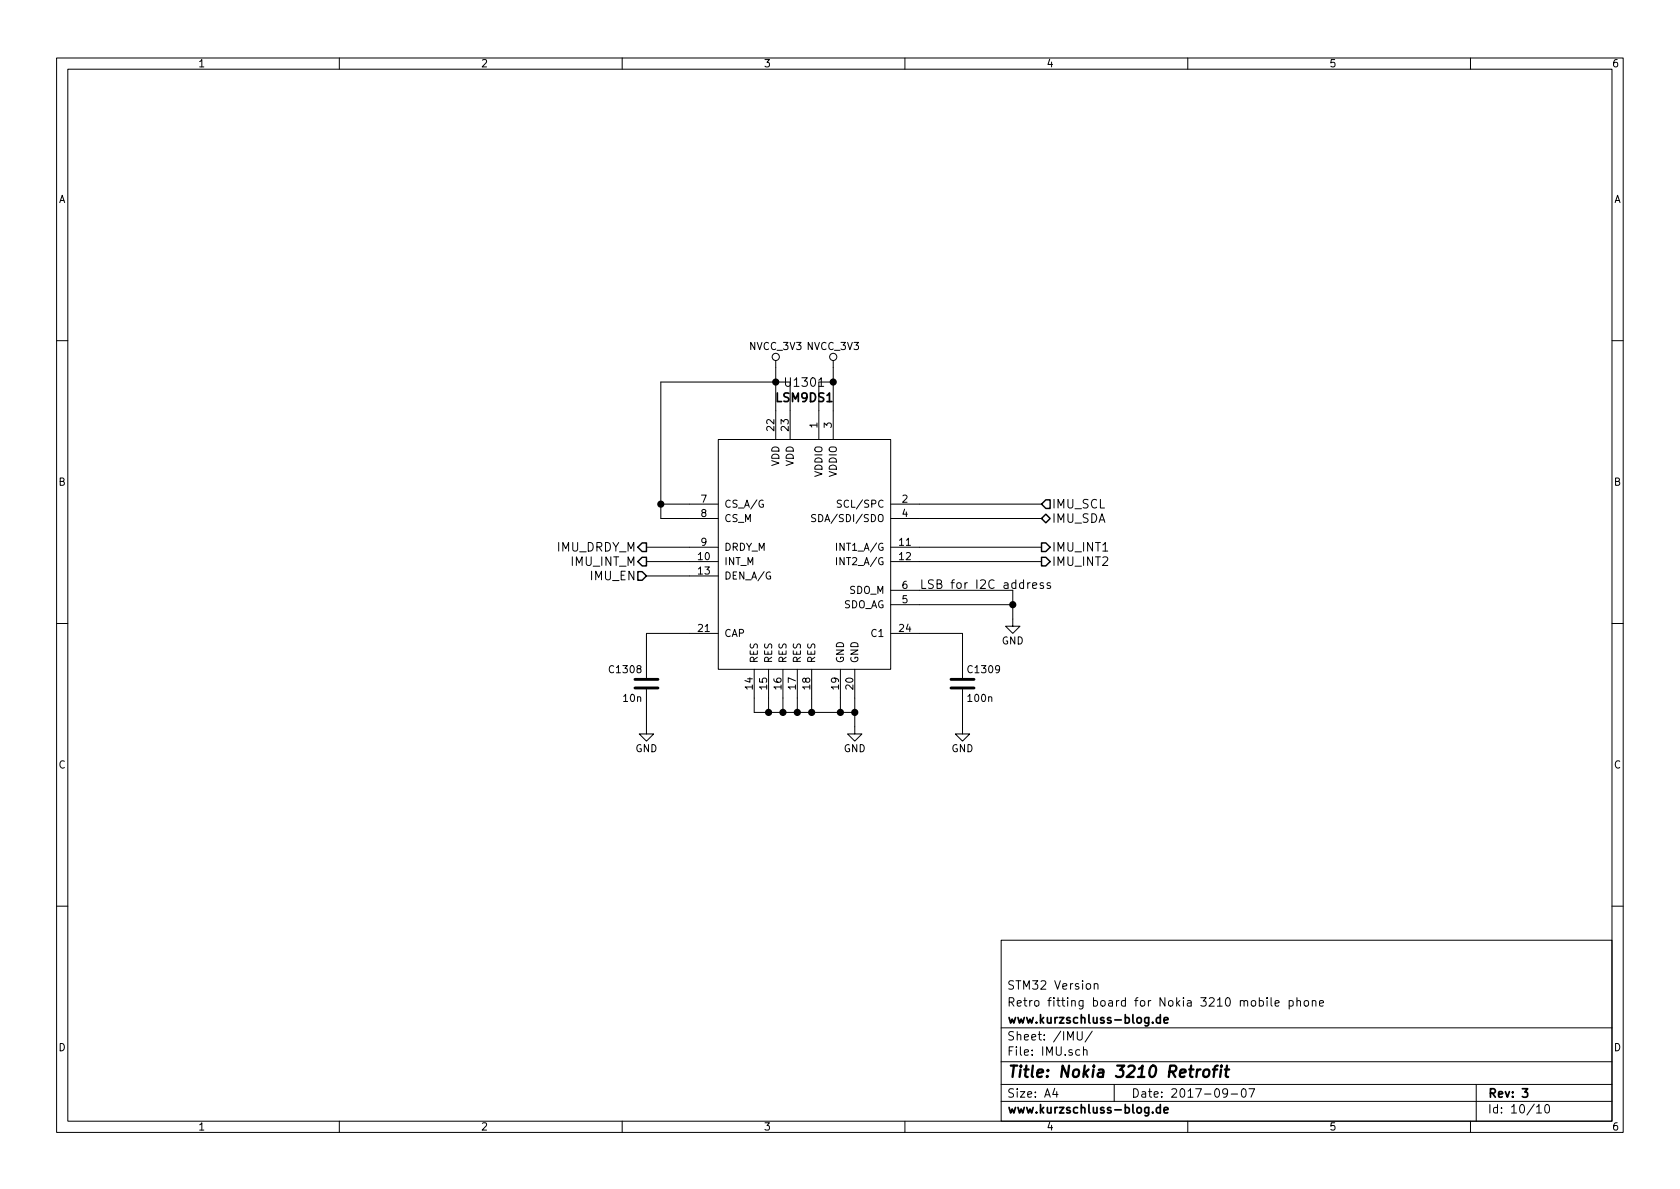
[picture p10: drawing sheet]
EESchema Schematic File Version 2
LIBS:3210retro-rescue
LIBS:a7
LIBS:ft232rl
LIBS:max1555
LIBS:tps61045
LIBS:tps62172
LIBS:mma8451q
LIBS:STM32F439NIH6
LIBS:ESP8266
LIBS:S29GL128S
LIBS:IS42S16400J
LIBS:micro_sd
LIBS:h144tc215a
LIBS:WL1807MODGIMOCT
LIBS:tp
LIBS:w3006
LIBS:tps61046
LIBS:mp34dt01tr
LIBS:drv8601
LIBS:lm4930
LIBS:ts5a22366
LIBS:tps61041dbv
LIBS:IMX7D
LIBS:ip4292cz10-tbr
LIBS:mcimx7d7dvm10sc
LIBS:pf3000
LIBS:voltages
LIBS:emif06-msd02c3
LIBS:mtfc8gacaeam-1m_wt
LIBS:sn74avc2t244
LIBS:lsm9ds1
LIBS:WM8960CGEFL
LIBS:tps61021a
LIBS:bq24400
LIBS:power
LIBS:device
LIBS:transistors
LIBS:conn
LIBS:linear
LIBS:regul
LIBS:74xx
LIBS:cmos4000
LIBS:adc-dac
LIBS:memory
LIBS:xilinx
LIBS:microcontrollers
LIBS:dsp
LIBS:microchip
LIBS:analog_switches
LIBS:motorola
LIBS:texas
LIBS:intel
LIBS:audio
LIBS:interface
LIBS:digital-audio
LIBS:philips
LIBS:display
LIBS:cypress
LIBS:siliconi
LIBS:opto
LIBS:atmel
LIBS:contrib
LIBS:valves
LIBS:stm32
LIBS:tps62742
LIBS:WM8994ECS
LIBS:tlv320adc3101
LIBS:tlv320dac3100
LIBS:3210retro-cache
EELAYER 26 0
EELAYER END
$Descr A4 11693 8268
encoding utf-8
Sheet 10 10
Title "Nokia 3210 Retrofit"
Date "2017-09-07"
Rev "3"
Comp "www.kurzschluss-blog.de"
Comment1 "Retro fitting board for Nokia 3210 mobile phone"
Comment2 "STM32 Version"
Comment3 ""
Comment4 ""
$EndDescr
$Comp
L NVCC_3V3 #PWR0310
U 1 1
P 5800 2550
AR Path="/5805F47D/594C5B6F/59430BB5" Ref="#PWR0310"  Part="1" 
AR Path="/59B32194/59430BB5" Ref="#PWR0310"  Part="1" 
F 0 "#PWR0310" H 5800 2400 50  0001 C CNN
F 1 "NVCC_3V3" H 5800 2700 50  0000 C CNN
F 2 "" H 5800 2550 50  0001 C CNN
F 3 "" H 5800 2550 50  0001 C CNN
	1    5800 2550
	1    0    0    -1  
$EndComp
Connection ~ 5800 2650
Wire Wire Line
	5700 2650 5800 2650
Wire Wire Line
	5700 2850 5700 2650
Wire Wire Line
	5800 2550 5800 2850
$Comp
L NVCC_3V3 #PWR0309
U 1 1
P 5400 2550
AR Path="/5805F47D/594C5B6F/59430571" Ref="#PWR0309"  Part="1" 
AR Path="/59B32194/59430571" Ref="#PWR0309"  Part="1" 
F 0 "#PWR0309" H 5400 2400 50  0001 C CNN
F 1 "NVCC_3V3" H 5400 2700 50  0000 C CNN
F 2 "" H 5400 2550 50  0001 C CNN
F 3 "" H 5400 2550 50  0001 C CNN
	1    5400 2550
	1    0    0    -1  
$EndComp
Wire Wire Line
	4500 5050 4500 4900
$Comp
L GND #PWR0308
U 1 1
P 4500 5050
AR Path="/5805F47D/594C5B6F/594304CF" Ref="#PWR0308"  Part="1" 
AR Path="/59B32194/594304CF" Ref="#PWR0308"  Part="1" 
F 0 "#PWR0308" H 4500 4800 50  0001 C CNN
F 1 "GND" H 4500 4900 50  0000 C CNN
F 2 "" H 4500 5050 50  0000 C CNN
F 3 "" H 4500 5050 50  0000 C CNN
	1    4500 5050
	-1   0    0    -1  
$EndComp
Wire Wire Line
	4500 4400 4800 4400
Wire Wire Line
	4500 4600 4500 4400
$Comp
L C C1308
U 1 1
P 4500 4750
AR Path="/5805F47D/594C5B6F/594304C7" Ref="C1308"  Part="1" 
AR Path="/59B32194/594304C7" Ref="C1308"  Part="1" 
F 0 "C1308" H 4525 4850 50  0000 L CNN
F 1 "10n" H 4525 4650 50  0000 L CNN
F 2 "Capacitors_SMD:C_0402_NoSilk" H 4538 4600 50  0001 C CNN
F 3 "" H 4500 4750 50  0000 C CNN
	1    4500 4750
	-1   0    0    -1  
$EndComp
Wire Wire Line
	6700 5050 6700 4900
$Comp
L GND #PWR0307
U 1 1
P 6700 5050
AR Path="/5805F47D/594C5B6F/594303C6" Ref="#PWR0307"  Part="1" 
AR Path="/59B32194/594303C6" Ref="#PWR0307"  Part="1" 
F 0 "#PWR0307" H 6700 4800 50  0001 C CNN
F 1 "GND" H 6700 4900 50  0000 C CNN
F 2 "" H 6700 5050 50  0000 C CNN
F 3 "" H 6700 5050 50  0000 C CNN
	1    6700 5050
	1    0    0    -1  
$EndComp
Wire Wire Line
	6700 4400 6400 4400
Wire Wire Line
	6700 4600 6700 4400
$Comp
L C C1309
U 1 1
P 6700 4750
AR Path="/5805F47D/594C5B6F/59430293" Ref="C1309"  Part="1" 
AR Path="/59B32194/59430293" Ref="C1309"  Part="1" 
F 0 "C1309" H 6725 4850 50  0000 L CNN
F 1 "100n" H 6725 4650 50  0000 L CNN
F 2 "Capacitors_SMD:C_0402_NoSilk" H 6738 4600 50  0001 C CNN
F 3 "" H 6700 4750 50  0000 C CNN
	1    6700 4750
	1    0    0    -1  
$EndComp
Text HLabel 4500 4000 0    60   Input ~ 0
IMU_EN
Wire Wire Line
	4800 3900 4500 3900
Wire Wire Line
	4500 4000 4800 4000
Text HLabel 4500 3900 0    60   Output ~ 0
IMU_INT_M
Wire Wire Line
	4500 3800 4800 3800
Text HLabel 4500 3800 0    60   Output ~ 0
IMU_DRDY_M
$Comp
L GND #PWR0306
U 1 1
P 7050 4300
AR Path="/5805F47D/594C5B6F/59430085" Ref="#PWR0306"  Part="1" 
AR Path="/59B32194/59430085" Ref="#PWR0306"  Part="1" 
F 0 "#PWR0306" H 7050 4050 50  0001 C CNN
F 1 "GND" H 7050 4150 50  0000 C CNN
F 2 "" H 7050 4300 50  0000 C CNN
F 3 "" H 7050 4300 50  0000 C CNN
	1    7050 4300
	1    0    0    -1  
$EndComp
Text Notes 6400 4100 0    60   ~ 0
LSB for I2C address
Connection ~ 7050 4200
Wire Wire Line
	6400 4200 7050 4200
Wire Wire Line
	7050 4100 7050 4300
Wire Wire Line
	6400 4100 7050 4100
Connection ~ 5950 4950
$Comp
L GND #PWR0305
U 1 1
P 5950 5050
AR Path="/5805F47D/594C5B6F/5942FEDE" Ref="#PWR0305"  Part="1" 
AR Path="/59B32194/5942FEDE" Ref="#PWR0305"  Part="1" 
F 0 "#PWR0305" H 5950 4800 50  0001 C CNN
F 1 "GND" H 5950 4900 50  0000 C CNN
F 2 "" H 5950 5050 50  0000 C CNN
F 3 "" H 5950 5050 50  0000 C CNN
	1    5950 5050
	1    0    0    -1  
$EndComp
Connection ~ 5350 4950
Wire Wire Line
	5350 4850 5350 4950
Connection ~ 5450 4950
Wire Wire Line
	5450 4850 5450 4950
Connection ~ 5550 4950
Wire Wire Line
	5550 4850 5550 4950
Connection ~ 5650 4950
Wire Wire Line
	5650 4850 5650 4950
Connection ~ 5850 4950
Wire Wire Line
	5850 4850 5850 4950
Wire Wire Line
	5950 4850 5950 5050
Wire Wire Line
	5250 4950 5950 4950
Wire Wire Line
	5250 4850 5250 4950
Wire Wire Line
	6400 3800 7250 3800
Wire Wire Line
	7250 3900 6400 3900
Text HLabel 7250 3900 2    60   Output ~ 0
IMU_INT2
Text HLabel 7250 3800 2    60   Output ~ 0
IMU_INT1
Wire Wire Line
	7250 3600 6400 3600
Wire Wire Line
	6400 3500 7250 3500
Connection ~ 5400 2650
Wire Wire Line
	5400 2550 5400 2850
Connection ~ 4600 3500
Wire Wire Line
	4800 3500 4600 3500
Wire Wire Line
	4600 3600 4800 3600
Wire Wire Line
	4600 2650 4600 3600
Wire Wire Line
	4600 2650 5500 2650
Wire Wire Line
	5500 2650 5500 2850
$Comp
L LSM9DS1 U1301
U 1 1
P 5600 4000
AR Path="/5805F47D/594C5B6F/5942F947" Ref="U1301"  Part="1" 
AR Path="/59B32194/5942F947" Ref="U1301"  Part="1" 
F 0 "U1301" H 5600 5350 60  0000 C CNN
F 1 "LSM9DS1" H 5600 5244 60  0000 C CNB
F 2 "Housings_LGA:LGA-24L_3x3.5mm_Pitch0.43mm" H 5600 4000 60  0001 C CNN
F 3 "" H 5600 4000 60  0001 C CNN
	1    5600 4000
	1    0    0    -1  
$EndComp
Text HLabel 7250 3500 2    60   Input ~ 0
IMU_SCL
Text HLabel 7250 3600 2    60   BiDi ~ 0
IMU_SDA
$EndSCHEMATC
